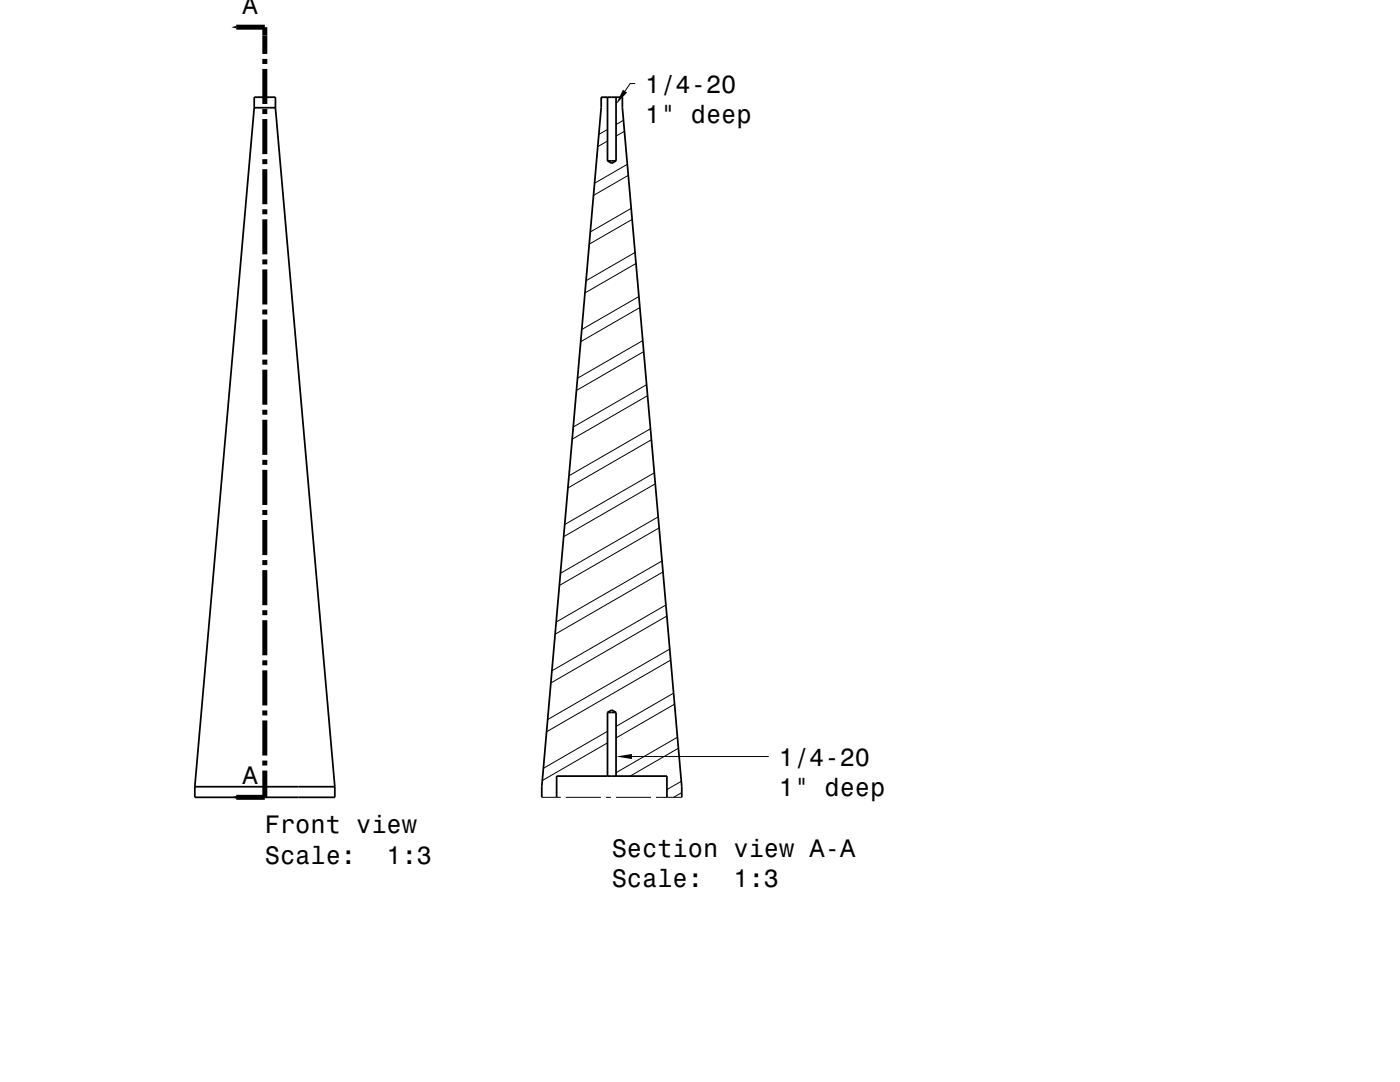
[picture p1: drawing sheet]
<svg xmlns="http://www.w3.org/2000/svg" width="279mm" height="216mm" viewBox="0 0 279 216" stroke-linecap="round" stroke-linejoin="round" font-family="sans-serif">
<g fill="none" stroke="#000" stroke-width=".2">
<path d="M120.4 19.4l-.4 .2M126.8 16.7h-1l-1.1 1.5M121.2 28.1l-1.9 1.2M121.2 25.8l-1.7 1M124.4 24l-1.5 .8M124.6 26.2l-1.7 1M125.2 32.8l-6.5 3.8M125.4 35l-7 4M126 41.6l-8.2 4.7M126.2 43.8l-8.6 4.9M126.7 50.4l-9.7 5.6M126.9 52.6l-10.2 5.9"/>
<path d="M127.5 59.2l-11.4 6.6M127.7 61.4l-11.8 6.8M128.3 68l-13 7.5M128.5 70.2l-13.5 7.7M129 76.8l-14.6 8.4M129.2 79l-15 8.6M129.8 85.5l-16.2 9.4M130 87.7l-16.7 9.7M130.6 94.3l-17.9 10.4M130.8 96.5l-18.3 10.6M131.4 103.1l-19.5 11.3M131.5 105.3l-19.9 11.5"/>
<path d="M132.1 111.9l-21.1 12.2M132.3 114.1l-21.5 12.5M132.9 120.7l-22.8 13.2M133.1 122.9l-23.2 13.4M133.7 129.5l-24.4 14.1M133.9 131.7l-24.8 14.3M134.4 138.3l-11.5 6.6M108.1 159.1h3.8M112.9 159.1h7M120.9 159.1h1M121.2 148.2l-13 7.5M121.2 145.9l-12.8 7.4"/>
<path d="M122.9 159.1h7M126.1 151h27.3M130.9 159.1h5.2M134.6 140.5l-11.7 6.7M135.2 147.1l-12.3 7.1M135.4 149.3l-9.6 5.6M136 155.9l-2.9 1.7M136.1 158.2l-1.7 .9"/>
</g>
<g fill="none" stroke="#000" stroke-width=".35">
<path d="M121.2 19.4v12.7M122.9 19.4v12.7M50.7 21.5v-2.1h4.3v2.1M50.7 21.5h4.3M50.7 21.5l-11.8 135.5M55 21.5l11.8 135.5M121.2 32.1l.9 .5 .8-.5M121.2 32.1h1.7M38.9 157h27.9M38.9 157v2.1h27.9v-2.1M108.1 159.1v-2.1l11.9-135.5v-2.1h4.2v2.1l11.9 135.5v2.1M111.1 159.1v-4.2h22v4.2"/>
<path d="M121.2 142.2h1.7M121.2 142.2l.9-.5 .8 .5M121.2 142.2v12.7M122.9 142.2v12.7"/>
</g>
<g fill="none" stroke="#000" stroke-width="1" stroke-linecap="butt">
<path d="M47.1 5.4h5.7v5.4M52.8 11.8v1M52.8 13.8v7M52.8 21.8v1M52.8 23.8v7M52.8 31.8v1M52.8 33.8v7M52.8 41.8v1M52.8 43.8v7M52.8 51.8v1M52.8 53.8v7M52.8 61.8v1"/>
<path d="M52.8 63.8v7M52.8 71.8v1M52.8 73.8v7M52.8 81.8v1M52.8 83.8v7M52.8 91.8v1M52.8 93.8v7M52.8 101.8v1M52.8 103.8v7M52.8 111.8v1M52.8 113.8v7M52.8 121.8v1"/>
<path d="M52.8 123.8v7M52.8 131.8v1M52.8 133.8v7M52.8 141.8v1M52.8 143.8v7M52.8 151.8v1M52.8 153.8v5.3h-5.7"/>
</g>
<g fill="#000">
<path d="M46.2 5.4l.9-.2v.5z" fill-rule="evenodd"/>
<path d="M124.3 17.9l.8 .6-2.2 2.3z" fill-rule="evenodd"/>
<path d="M46.2 159.1l.9-.3v.6z" fill-rule="evenodd"/>
<path d="M122.9 151l3.2-.5v1z" fill-rule="evenodd"/>
</g>
<g font-size="5">
<text x="48.4" y="2.8">A</text>
<text x="128.8" y="18.5">1/4-20</text>
<text x="128.8" y="24.5">1&quot; deep</text>
<text x="155.4" y="152.8">1/4-20</text>
<text x="48.4" y="156.5">A</text>
<text x="155.4" y="158.8">1&quot; deep</text>
<text x="52.8" y="166.3">Front view</text>
<text x="52.8" y="172.3">Scale:</text>
<text x="77.1" y="172.3">1:3</text>
<text x="122.1" y="170.9">Section view A-A</text>
<text x="122.1" y="177">Scale:</text>
<text x="146.4" y="177">1:3</text>
</g>
</svg>
